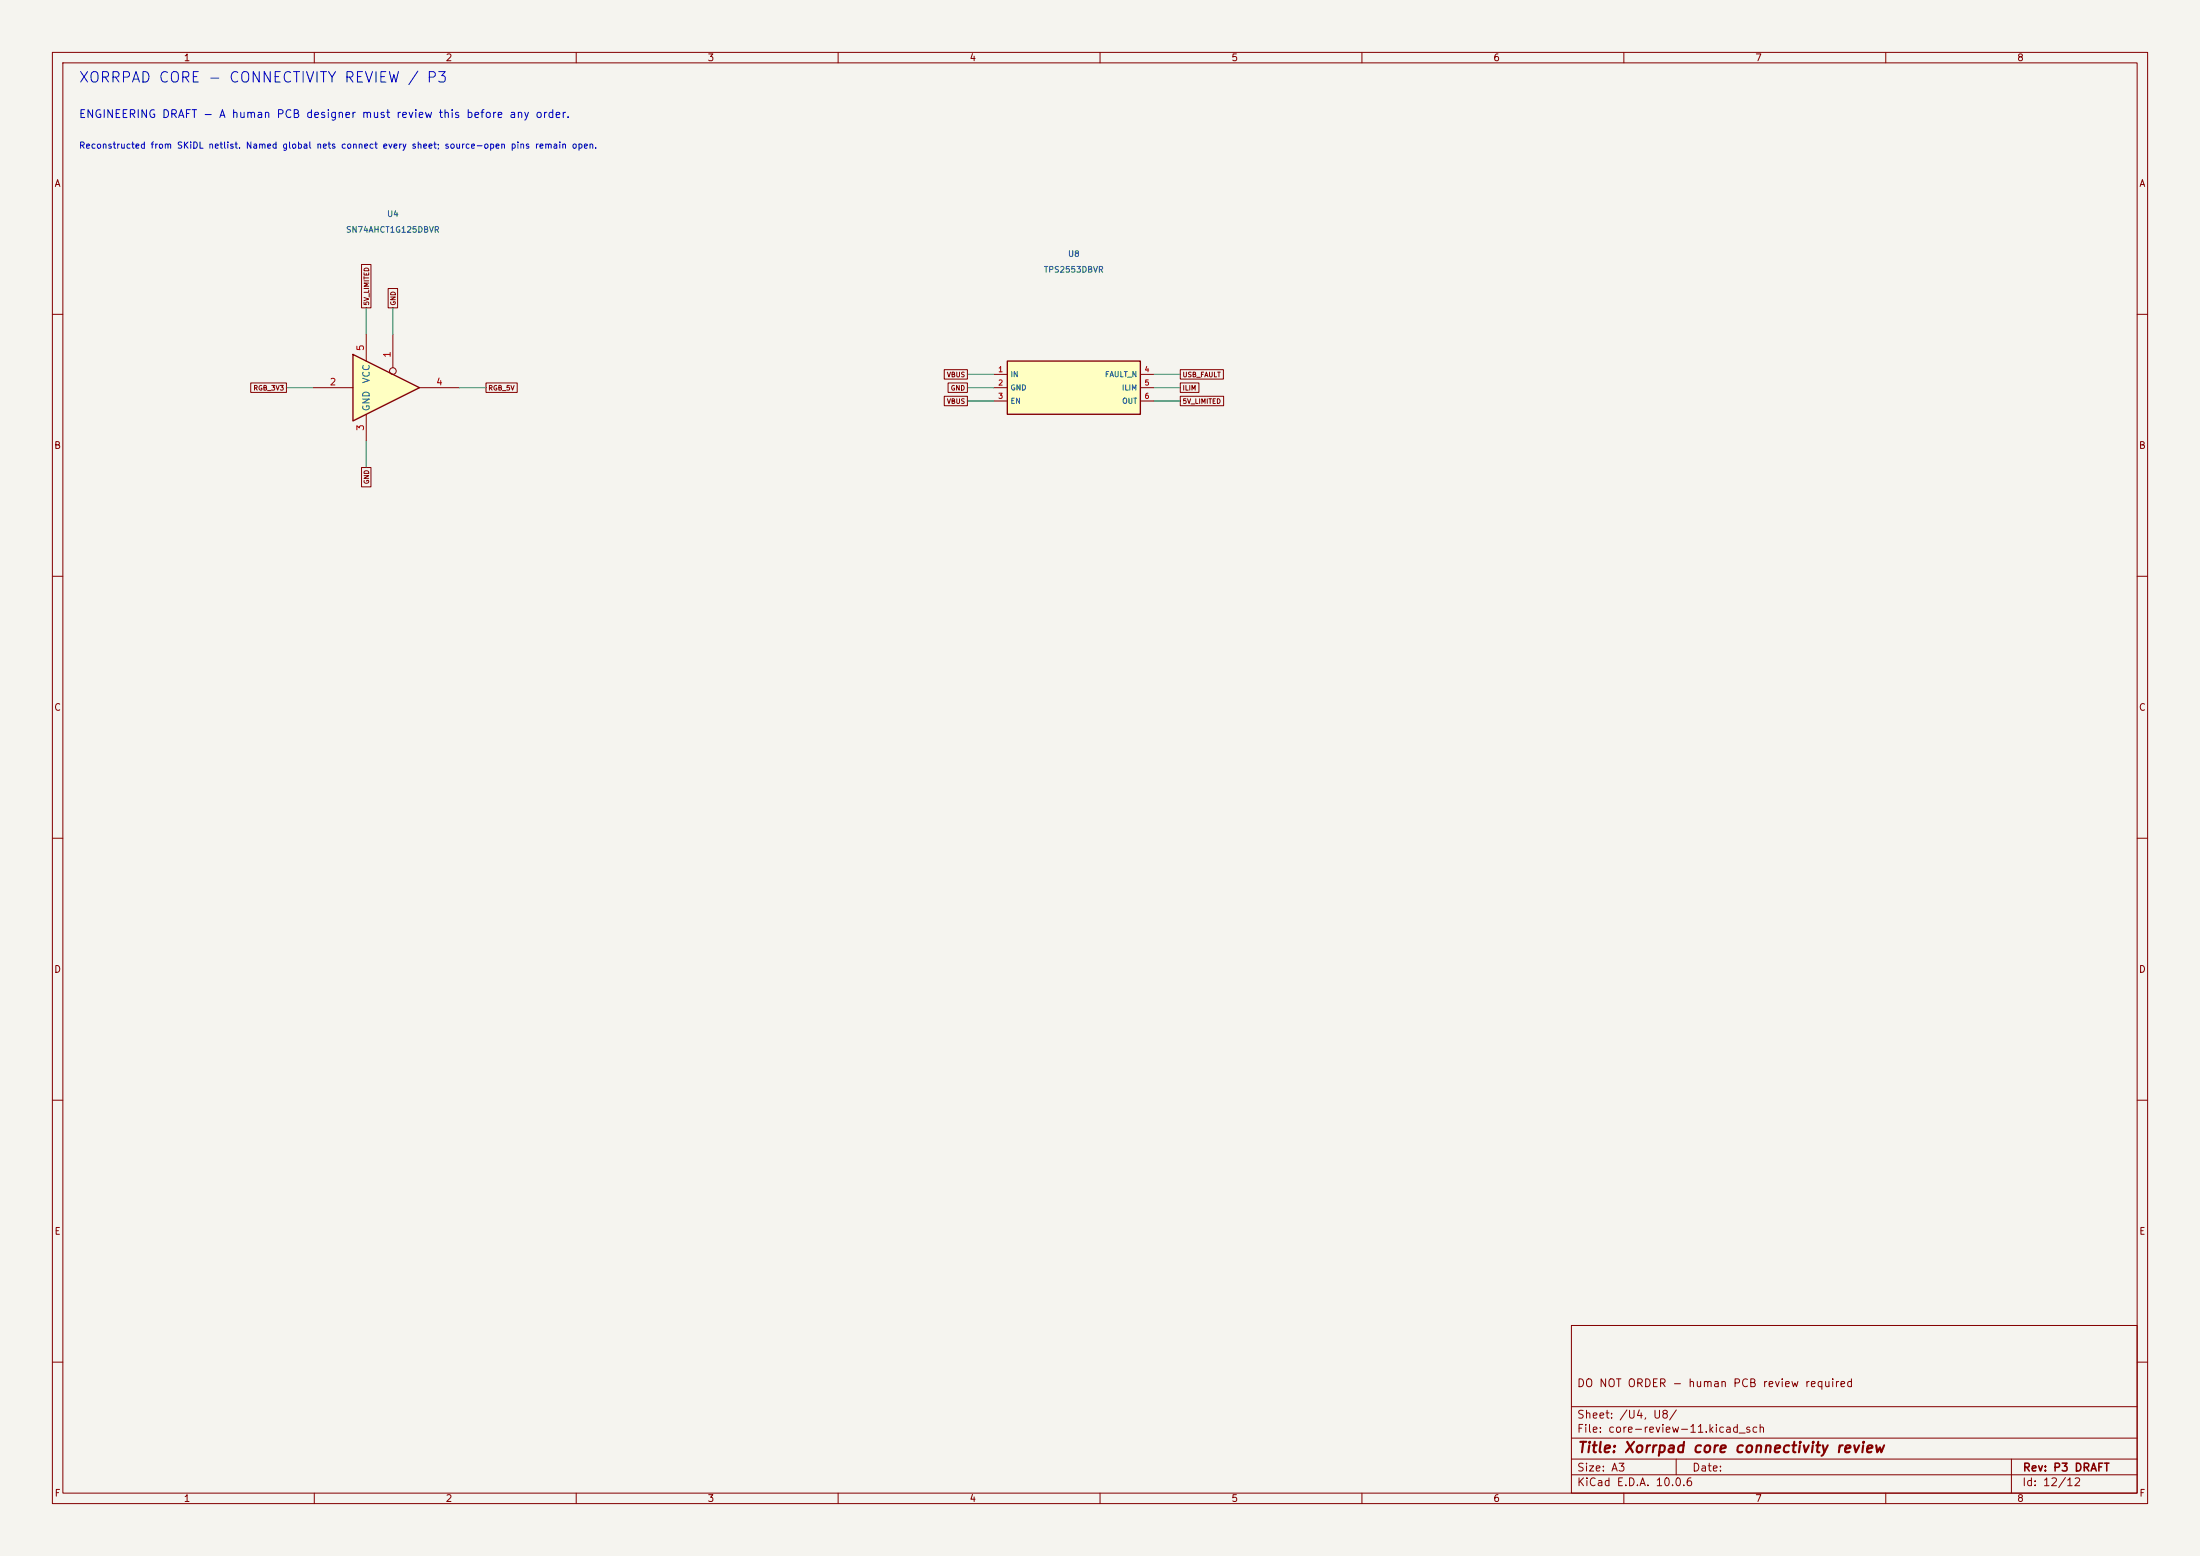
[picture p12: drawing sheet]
<svg xmlns="http://www.w3.org/2000/svg" width="420mm" height="297mm" viewBox="0 0 420 297" stroke-linecap="round" stroke-linejoin="round" font-family="sans-serif">
<path d="M0 0h420v297h-420z" fill="#f5f4ef" stroke="#f5f4ef" stroke-width=".19"/>
<g fill="none" stroke="#840000" stroke-width=".19">
<path d="M10 10h400v277h-400zM12 12h396v273h-396zM60 10v2M110 10v2M160 10v2M210 10v2M260 10v2M310 10v2M360 10v2M10 60h2M408 60h2M10 110h2"/>
<path d="M408 110h2M10 160h2M408 160h2M10 210h2M408 210h2M300 253h108v32h-108zM10 260h2M300 278.5h108M300 274.5h108M300 268.5h108M320 278.5v3M384 278.5v6.5"/>
<path d="M408 260h2M60 285v2M110 285v2M160 285v2M210 285v2M260 285v2M300 281.5h108M310 285v2M360 285v2"/>
</g>
<path d="M67.4 67.7l12.7 6.3-12.7 6.4z" fill="#ffffc2"/>
<path d="M67.4 67.7l12.7 6.3-12.7 6.4z" fill="none" stroke="#840000" stroke-width=".25"/>
<g fill="none" stroke="#840000" stroke-width=".19">
<path d="M59.8 74h7.6M69.9 63.8v5.1M69.9 79.1v5.1M75 63.8v6.4M80.1 74h7.6"/>
<circle cx="75" cy="70.8" r=".63"/>
</g>
<path d="M192.3 68.9h25.4v10.2h-25.4z" fill="#ffffc2"/>
<path d="M192.3 68.9h25.4v10.2h-25.4z" fill="none" stroke="#840000" stroke-width=".25"/>
<g fill="none" stroke="#840000" stroke-width=".19">
<path d="M69 50.5h1.8v8.3h-1.8zM74.1 55.1h1.8v3.7h-1.8zM47.9 73.1h6.8v1.8h-6.8zM92.8 73.1h5.9v1.8h-5.9zM180.3 75.6h4.4v1.8h-4.4zM180.3 70.6h4.4v1.8h-4.4zM181 73.1h3.7v1.8h-3.7zM189.8 71.5h2.5M189.8 74h2.5M189.8 76.5h2.5M217.7 71.5h2.5M217.7 74h2.5"/>
<path d="M217.7 76.5h2.5M225.3 75.6h8.3v1.8h-8.3zM225.3 73.1h3.6v1.8h-3.6zM225.3 70.6h8.3v1.8h-8.3zM69 89.2h1.8v3.7h-1.8z"/>
</g>
<path d="M69.9 58.8v5M75 58.8v5M54.7 74h5.1M87.7 74h5.1M184.7 74h5.1M184.7 76.5h5.1M184.7 71.5h5.1M220.2 74h5.1M220.2 76.5h5.1M220.2 71.5h5.1M69.9 84.2v5" fill="none" stroke="#009600" stroke-width=".19"/>
<text font-size="2" fill="#0000c2" x="14.9" y="16.3">XORRPAD CORE - CONNECTIVITY REVIEW / P3</text>
<text font-size="2" fill="#840000" x="301" y="277.8">Title: Xorrpad core connectivity review</text>
<text font-size="1.5" fill="#0000c2" x="15" y="22.9">ENGINEERING DRAFT - A human PCB designer must review this before any order.</text>
<g font-size="1.5" fill="#840000">
<text x="300.9" y="265.1">DO NOT ORDER - human PCB review required</text>
<text x="300.9" y="273.8">File: core-review-11.kicad_sch</text>
<text x="300.9" y="271.1">Sheet: /U4, U8/</text>
<text x="300.9" y="281.2">Size: A3</text>
<text x="322.9" y="281.2">Date:</text>
<text x="386" y="281.2">Rev: P3 DRAFT</text>
<text x="300.9" y="284">KiCad E.D.A. 10.0.6</text>
<text x="385.9" y="284">Id: 12/12</text>
</g>
<g font-size="1.3" fill="#840000">
<text x="35" y="12">1</text>
<text x="85" y="12">2</text>
<text x="135" y="12">3</text>
<text x="185" y="12">4</text>
<text x="235" y="12">5</text>
<text x="285" y="12">6</text>
<text x="335" y="12">7</text>
<text x="385" y="12">8</text>
<text x="10.3" y="36">A</text>
<text x="408.3" y="36">A</text>
<text x="10.2" y="86">B</text>
<text x="408.2" y="86">B</text>
<text x="10.2" y="136">C</text>
<text x="408.2" y="136">C</text>
<text x="10.2" y="186">D</text>
<text x="408.2" y="186">D</text>
<text x="10.3" y="236">E</text>
<text x="408.3" y="236">E</text>
<text x="10.3" y="286">F</text>
<text x="35" y="287">1</text>
<text x="85" y="287">2</text>
<text x="135" y="287">3</text>
<text x="185" y="287">4</text>
<text x="235" y="287">5</text>
<text x="285" y="287">6</text>
<text x="335" y="287">7</text>
<text x="385" y="287">8</text>
<text x="408.3" y="286">F</text>
</g>
<g font-size="1.3" fill="#a90000">
<text x="69.8" y="67.1" transform="rotate(-90 69.8 67.1)">5</text>
<text x="74.9" y="68.4" transform="rotate(-90 74.9 68.4)">1</text>
<text x="62.8" y="73.9">2</text>
<text x="83.2" y="73.9">4</text>
<text x="69.8" y="82.4" transform="rotate(-90 69.8 82.4)">3</text>
</g>
<g font-size="1.3" fill="#006464">
<text x="70.9" y="73.3" transform="rotate(-90 70.9 73.3)">VCC</text>
<text x="70.9" y="78.6" transform="rotate(-90 70.9 78.6)">GND</text>
</g>
<text font-size="1.2" fill="#0000c2" x="15" y="28.7">Reconstructed from SKiDL netlist. Named global nets connect every sheet; source-open pins remain open.</text>
<g font-size="1.1" fill="#006464">
<text x="73.8" y="41.7">U4</text>
<text x="66" y="44.7">SN74AHCT1G125DBVR</text>
<text x="199.2" y="52.3">TPS2553DBVR</text>
<text x="203.8" y="49.3">U8</text>
</g>
<g font-size="1" fill="#a90000">
<text x="190.5" y="71.3">1</text>
<text x="218.4" y="71.3">4</text>
<text x="190.5" y="73.8">2</text>
<text x="190.5" y="76.4">3</text>
<text x="218.4" y="73.8">5</text>
<text x="218.4" y="76.4">6</text>
</g>
<g font-size="1" fill="#006464">
<text x="192.8" y="72.2">IN</text>
<text x="192.8" y="74.8">GND</text>
<text x="192.8" y="77.3">EN</text>
<text x="210.8" y="72.2">FAULT_N</text>
<text x="214.1" y="74.8">ILIM</text>
<text x="214.1" y="77.3">OUT</text>
</g>
<g font-size=".9" fill="#840000">
<text x="70.7" y="58.4" transform="rotate(-90 70.7 58.4)">5V_LIMITED</text>
<text x="75.7" y="58.4" transform="rotate(-90 75.7 58.4)">GND</text>
<text x="48.3" y="74.7">RGB_3V3</text>
<text x="93.1" y="74.7">RGB_5V</text>
<text x="180.7" y="77.3">VBUS</text>
<text x="180.7" y="72.2">VBUS</text>
<text x="181.4" y="74.7">GND</text>
<text x="225.7" y="77.3">5V_LIMITED</text>
<text x="225.7" y="74.7">ILIM</text>
<text x="225.7" y="72.2">USB_FAULT</text>
<text x="70.7" y="92.5" transform="rotate(-90 70.7 92.5)">GND</text>
</g>
</svg>
